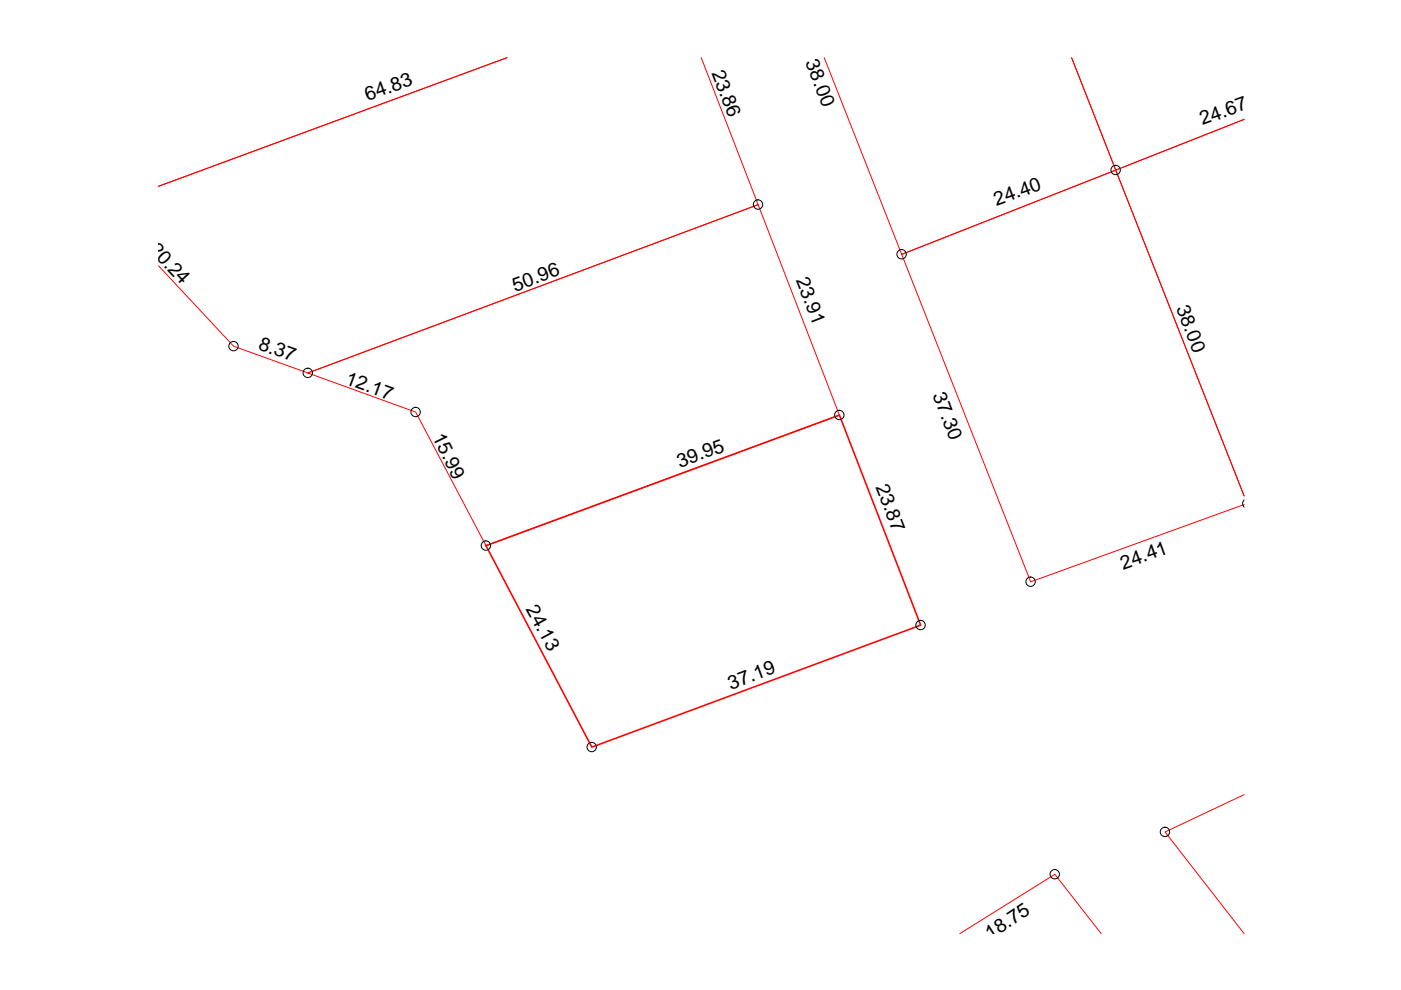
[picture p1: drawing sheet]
<svg xmlns="http://www.w3.org/2000/svg" width="297mm" height="210mm" viewBox="0 0 297 210" stroke-linecap="round" stroke-linejoin="round" font-family="sans-serif">
<path d="M107.5 12.2l-73.9 27.3M148.7 12.2l12 31.2-95.4 35.7-15.8-5.7-15.9-17.1M174.8 12.2l16.4 41.7 45.4-17.8-9.4-23.9 9.4 23.9 27.2-10.8-27.2 10.8 27.2 69.1-27.2-69.1-45.4 17.8 27.3 69.5 45.3-16.4M65.3 79.1l95.4-35.7 17.3 44.6-75 27.7-14.9-28.3zM263.8 168.5l-16.8 7.9 16.8 21.6M203.5 198l20.1-12.6 9.9 12.6" fill="none" stroke="#f00" stroke-width=".21"/>
<path d="M103 115.7l75-27.7 17.2 44.5-69.7 25.9z" fill="none" stroke="#f00" stroke-width=".34"/>
<g fill="none" stroke="#000" stroke-width=".21">
<path d="M263.8 106a1.03 1.03 0 0 0 0 1.5"/>
<circle cx="236.5" cy="36" r=".99"/>
<circle cx="160.7" cy="43.4" r=".99"/>
<circle cx="191.2" cy="53.9" r=".99"/>
<circle cx="49.5" cy="73.4" r=".99"/>
<circle cx="65.3" cy="79.1" r=".99"/>
<circle cx="88.1" cy="87.4" r=".99"/>
<circle cx="177.9" cy="88" r=".99"/>
<circle cx="103" cy="115.7" r=".99"/>
<circle cx="195.2" cy="132.5" r=".99"/>
<circle cx="218.5" cy="123.3" r=".99"/>
<circle cx="125.5" cy="158.4" r=".99"/>
<circle cx="247" cy="176.4" r=".99"/>
<circle cx="223.6" cy="185.4" r=".99"/>
</g>
<g font-size="4.1">
<text x="150.8" y="15.5" transform="rotate(69 150.8 15.5)">23.86</text>
<text x="170.7" y="13.2" transform="rotate(69 170.7 13.2)">38.00</text>
<text x="77.9" y="21.4" transform="rotate(-20 77.9 21.4)">64.83</text>
<text x="255" y="26.6" transform="rotate(-20 255 26.6)">24.67</text>
<text x="211.3" y="43.6" transform="rotate(-20 211.3 43.6)">24.40</text>
<text x="31.5" y="52.9" transform="rotate(47 31.5 52.9)">20.24</text>
<text x="168.7" y="59.4" transform="rotate(68 168.7 59.4)">23.91</text>
<text x="109.2" y="61.8" transform="rotate(-21 109.2 61.8)">50.96</text>
<text x="249.3" y="65.3" transform="rotate(69 249.3 65.3)">38.00</text>
<text x="54.6" y="74" transform="rotate(20 54.6 74)">8.37</text>
<text x="73" y="81.4" transform="rotate(20 73 81.4)">12.17</text>
<text x="197.7" y="83.8" transform="rotate(69 197.7 83.8)">37.30</text>
<text x="91.6" y="92.6" transform="rotate(64 91.6 92.6)">15.99</text>
<text x="144.1" y="99.2" transform="rotate(-20 144.1 99.2)">39.95</text>
<text x="185.6" y="103.3" transform="rotate(69 185.6 103.3)">23.87</text>
<text x="238.1" y="120.8" transform="rotate(-20 238.1 120.8)">24.41</text>
<text x="111.4" y="129.2" transform="rotate(61 111.4 129.2)">24.13</text>
<text x="155" y="146.2" transform="rotate(-21 155 146.2)">37.19</text>
<text x="210" y="199.2" transform="rotate(-33 210 199.2)">18.75</text>
<text x="256.9" y="199.8" transform="rotate(51 256.9 199.8)">27.86</text>
</g>
</svg>
